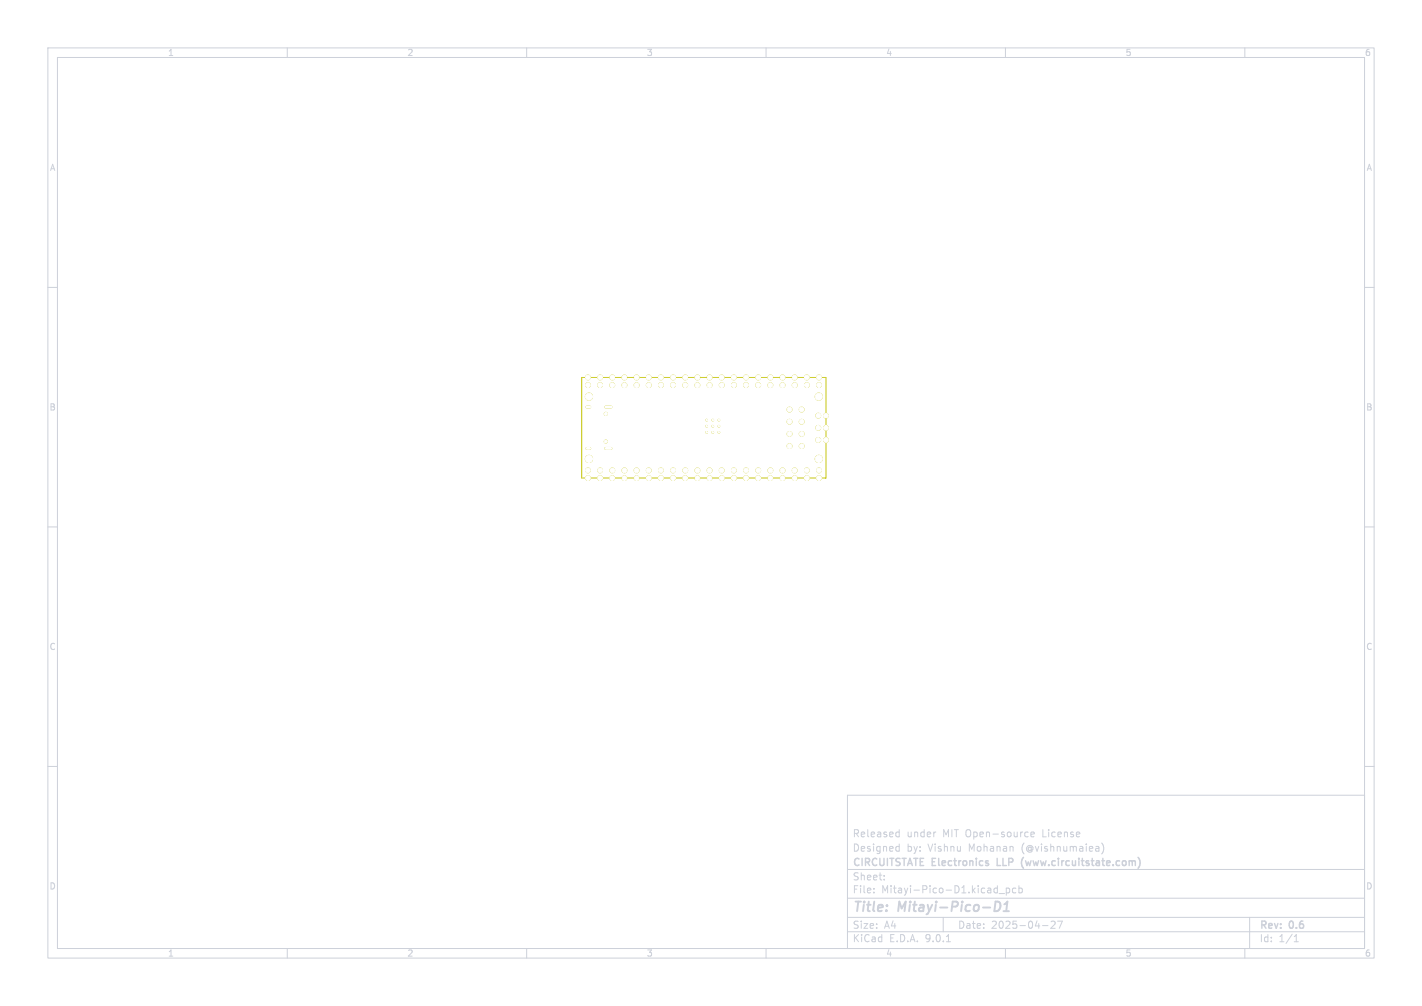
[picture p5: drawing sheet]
<svg xmlns="http://www.w3.org/2000/svg" width="297mm" height="210mm" viewBox="0 0 297 210" stroke-linecap="round" stroke-linejoin="round" font-family="sans-serif">
<g fill="none" stroke="#cdd1da" stroke-width=".21">
<path d="M10 10h277v190h-277zM12 12h273v186h-273zM60 10v2M110 10v2M160 10v2M210 10v2M260 10v2M10 60h2M285 60h2M10 110h2M285 110h2M10 160h2"/>
<path d="M177 166h108v32h-108zM187.4 176.7l.4 .1M187.4 173.7l.4 .1M187.8 173.2v1.5M187.8 176.2v1.5M187.8 177.6l-.4 .1M187.8 174.6l-.4 .1M195.3 173.7h.2M214.3 173.7l.4 .1M214.7 174.6l-.4 .1M215.3 174.2l.7-.1v-.3l-.5-.1-.2 .2 .1 .7h.6M229.3 176.7l.2 .2v.8"/>
<path d="M229.5 177.6l-.1 .1M229.5 177.1h-.1M230.1 176a1.72 1.72 0 0 1 0 2.3M285 160h2M60 198v2M110 198v2M160 198v2M177 194.5h108M177 191.5h108M177 187.5h108M177 181.5h108M182.5 186.3v.1"/>
<path d="M182.5 185.5v.1M184.7 183.6v.1M184.7 182.8v.1M197 191.5v3M197.7 196.6h.8M208.2 185.4l.1 .1M208.3 184.9v1.5M208.3 186.3l-.1 .1M208.7 186.5h1.1M210 198v2M210.2 185.4v1.5M210.2 185.5l.4-.1 .3 .3-.2 .6h-.5"/>
<path d="M212.2 185.5l-.5-.1-.2 .3 .1 .6h.6M212.8 185.5l.4-.1 .3 .3-.1 .6h-.6M212.8 184.9v1.5M217.7 193.2h1.2M219.5 192.4l.6-.1 .3 .4-.9 1.1h.9M220.9 192.3h1l-.7 1.5M260 198v2M261 191.5v6.5M270.3 196.6h.9M270.3 195.5l.4-.4v1.5"/>
</g>
<path d="M207.9 188.2a.96 .96 0 0 1 1.1 .6 .96 .96 0 0 1-.3 1.1l-.5 .3h-.5zM209.6 190.2h1.1M209.8 188.8l.6-.6-.2 2" fill="none" stroke="#cdd1da" stroke-width=".4"/>
<path d="M208.3 179.2v1.5h.7M213.7 179l-.2 .4M238.1 179.6v1M213.5 180.8l.3 .5" fill="none" stroke="#cdd1da" stroke-width=".3"/>
<path d="M121.5 78.8h51v21h-51z" fill="none" stroke="#c2c200" stroke-width=".21"/>
<g fill="#c2c200" stroke="#c2c200" stroke-width=".21">
<circle cx="171" cy="82.8" r=".75"/>
<circle cx="147.6" cy="90.3" r=".17"/>
<circle cx="148.9" cy="90.3" r=".18"/>
<circle cx="150.1" cy="90.3" r=".17"/>
<circle cx="147.6" cy="89" r=".17"/>
<circle cx="148.9" cy="89" r=".18"/>
<circle cx="150.1" cy="89" r=".17"/>
<circle cx="147.6" cy="87.7" r=".17"/>
<circle cx="148.9" cy="87.7" r=".18"/>
<circle cx="150.1" cy="87.7" r=".17"/>
<circle cx="172.5" cy="91.9" r=".5"/>
<circle cx="170.9" cy="91.9" r=".5"/>
<circle cx="172.5" cy="89.3" r=".5"/>
<circle cx="170.9" cy="89.3" r=".5"/>
<circle cx="172.5" cy="86.8" r=".5"/>
<circle cx="170.9" cy="86.8" r=".5"/>
<circle cx="171" cy="95.8" r=".75"/>
<circle cx="126.5" cy="86.4" r=".33"/>
<circle cx="126.5" cy="92.2" r=".33"/>
<circle cx="123" cy="82.8" r=".75"/>
<circle cx="123" cy="95.8" r=".75"/>
<circle cx="122.8" cy="99.8" r=".5"/>
<circle cx="122.8" cy="98.2" r=".5"/>
<circle cx="125.3" cy="99.8" r=".5"/>
<circle cx="125.3" cy="98.2" r=".5"/>
<circle cx="127.9" cy="99.8" r=".5"/>
<circle cx="127.9" cy="98.2" r=".5"/>
<circle cx="130.4" cy="99.8" r=".5"/>
<circle cx="130.4" cy="98.2" r=".5"/>
<circle cx="133" cy="99.8" r=".5"/>
<circle cx="133" cy="98.2" r=".5"/>
<circle cx="135.5" cy="99.8" r=".5"/>
<circle cx="135.5" cy="98.2" r=".5"/>
<circle cx="138" cy="99.8" r=".5"/>
<circle cx="138" cy="98.2" r=".5"/>
<circle cx="140.6" cy="99.8" r=".5"/>
<circle cx="140.6" cy="98.2" r=".5"/>
<circle cx="143.1" cy="99.8" r=".5"/>
<circle cx="143.1" cy="98.2" r=".5"/>
<circle cx="145.7" cy="99.8" r=".5"/>
<circle cx="145.7" cy="98.2" r=".5"/>
<circle cx="148.2" cy="99.8" r=".5"/>
<circle cx="148.2" cy="98.2" r=".5"/>
<circle cx="150.7" cy="99.8" r=".5"/>
<circle cx="150.7" cy="98.2" r=".5"/>
<circle cx="153.3" cy="99.8" r=".5"/>
<circle cx="153.3" cy="98.2" r=".5"/>
<circle cx="155.8" cy="99.8" r=".5"/>
<circle cx="155.8" cy="98.2" r=".5"/>
<circle cx="158.4" cy="99.8" r=".5"/>
<circle cx="158.4" cy="98.2" r=".5"/>
<circle cx="160.9" cy="99.8" r=".5"/>
<circle cx="160.9" cy="98.2" r=".5"/>
<circle cx="163.4" cy="99.8" r=".5"/>
<circle cx="163.4" cy="98.2" r=".5"/>
<circle cx="166" cy="99.8" r=".5"/>
<circle cx="166" cy="98.2" r=".5"/>
<circle cx="168.5" cy="99.8" r=".5"/>
<circle cx="168.5" cy="98.2" r=".5"/>
<circle cx="171.1" cy="99.8" r=".5"/>
<circle cx="171.1" cy="98.2" r=".5"/>
<circle cx="164.9" cy="93.1" r=".5"/>
<circle cx="167.4" cy="93.1" r=".5"/>
<circle cx="164.9" cy="90.6" r=".5"/>
<circle cx="167.4" cy="90.6" r=".5"/>
<circle cx="164.9" cy="88" r=".5"/>
<circle cx="167.4" cy="88" r=".5"/>
<circle cx="164.9" cy="85.5" r=".5"/>
<circle cx="167.4" cy="85.5" r=".5"/>
<circle cx="122.8" cy="78.8" r=".5"/>
<circle cx="122.8" cy="80.4" r=".5"/>
<circle cx="125.3" cy="78.8" r=".5"/>
<circle cx="125.3" cy="80.4" r=".5"/>
<circle cx="127.9" cy="78.8" r=".5"/>
<circle cx="127.9" cy="80.4" r=".5"/>
<circle cx="130.4" cy="78.8" r=".5"/>
<circle cx="130.4" cy="80.4" r=".5"/>
<circle cx="133" cy="78.8" r=".5"/>
<circle cx="133" cy="80.4" r=".5"/>
<circle cx="135.5" cy="78.8" r=".5"/>
<circle cx="135.5" cy="80.4" r=".5"/>
<circle cx="138" cy="78.8" r=".5"/>
<circle cx="138" cy="80.4" r=".5"/>
<circle cx="140.6" cy="78.8" r=".5"/>
<circle cx="140.6" cy="80.4" r=".5"/>
<circle cx="143.1" cy="78.8" r=".5"/>
<circle cx="143.1" cy="80.4" r=".5"/>
<circle cx="145.7" cy="78.8" r=".5"/>
<circle cx="145.7" cy="80.4" r=".5"/>
<circle cx="148.2" cy="78.8" r=".5"/>
<circle cx="148.2" cy="80.4" r=".5"/>
<circle cx="150.7" cy="78.8" r=".5"/>
<circle cx="150.7" cy="80.4" r=".5"/>
<circle cx="153.3" cy="78.8" r=".5"/>
<circle cx="153.3" cy="80.4" r=".5"/>
<circle cx="155.8" cy="78.8" r=".5"/>
<circle cx="155.8" cy="80.4" r=".5"/>
<circle cx="158.4" cy="78.8" r=".5"/>
<circle cx="158.4" cy="80.4" r=".5"/>
<circle cx="160.9" cy="78.8" r=".5"/>
<circle cx="160.9" cy="80.4" r=".5"/>
<circle cx="163.4" cy="78.8" r=".5"/>
<circle cx="163.4" cy="80.4" r=".5"/>
<circle cx="166" cy="78.8" r=".5"/>
<circle cx="166" cy="80.4" r=".5"/>
<circle cx="168.5" cy="78.8" r=".5"/>
<circle cx="168.5" cy="80.4" r=".5"/>
<circle cx="171.1" cy="78.8" r=".5"/>
<circle cx="171.1" cy="80.4" r=".5"/>
</g>
<path d="M122.6 85h.6M122.6 93.6h.6M126.5 85h1.1M126.5 93.6h1.1" fill="none" stroke="#c2c200" stroke-width=".6"/>
<g fill="#fff" stroke="#fff" stroke-width=".21">
<circle cx="171" cy="82.8" r=".75"/>
<circle cx="147.6" cy="90.3" r=".17"/>
<circle cx="148.9" cy="90.3" r=".18"/>
<circle cx="150.1" cy="90.3" r=".17"/>
<circle cx="147.6" cy="89" r=".17"/>
<circle cx="148.9" cy="89" r=".18"/>
<circle cx="150.1" cy="89" r=".17"/>
<circle cx="147.6" cy="87.7" r=".17"/>
<circle cx="148.9" cy="87.7" r=".18"/>
<circle cx="150.1" cy="87.7" r=".17"/>
<circle cx="172.5" cy="91.9" r=".5"/>
<circle cx="170.9" cy="91.9" r=".5"/>
<circle cx="172.5" cy="89.3" r=".5"/>
<circle cx="170.9" cy="89.3" r=".5"/>
<circle cx="172.5" cy="86.8" r=".5"/>
<circle cx="170.9" cy="86.8" r=".5"/>
<circle cx="171" cy="95.8" r=".75"/>
<circle cx="126.5" cy="86.4" r=".33"/>
<circle cx="126.5" cy="92.2" r=".33"/>
<circle cx="123" cy="82.8" r=".75"/>
<circle cx="123" cy="95.8" r=".75"/>
<circle cx="122.8" cy="99.8" r=".5"/>
<circle cx="122.8" cy="98.2" r=".5"/>
<circle cx="125.3" cy="99.8" r=".5"/>
<circle cx="125.3" cy="98.2" r=".5"/>
<circle cx="127.9" cy="99.8" r=".5"/>
<circle cx="127.9" cy="98.2" r=".5"/>
<circle cx="130.4" cy="99.8" r=".5"/>
<circle cx="130.4" cy="98.2" r=".5"/>
<circle cx="133" cy="99.8" r=".5"/>
<circle cx="133" cy="98.2" r=".5"/>
<circle cx="135.5" cy="99.8" r=".5"/>
<circle cx="135.5" cy="98.2" r=".5"/>
<circle cx="138" cy="99.8" r=".5"/>
<circle cx="138" cy="98.2" r=".5"/>
<circle cx="140.6" cy="99.8" r=".5"/>
<circle cx="140.6" cy="98.2" r=".5"/>
<circle cx="143.1" cy="99.8" r=".5"/>
<circle cx="143.1" cy="98.2" r=".5"/>
<circle cx="145.7" cy="99.8" r=".5"/>
<circle cx="145.7" cy="98.2" r=".5"/>
<circle cx="148.2" cy="99.8" r=".5"/>
<circle cx="148.2" cy="98.2" r=".5"/>
<circle cx="150.7" cy="99.8" r=".5"/>
<circle cx="150.7" cy="98.2" r=".5"/>
<circle cx="153.3" cy="99.8" r=".5"/>
<circle cx="153.3" cy="98.2" r=".5"/>
<circle cx="155.8" cy="99.8" r=".5"/>
<circle cx="155.8" cy="98.2" r=".5"/>
<circle cx="158.4" cy="99.8" r=".5"/>
<circle cx="158.4" cy="98.2" r=".5"/>
<circle cx="160.9" cy="99.8" r=".5"/>
<circle cx="160.9" cy="98.2" r=".5"/>
<circle cx="163.4" cy="99.8" r=".5"/>
<circle cx="163.4" cy="98.2" r=".5"/>
<circle cx="166" cy="99.8" r=".5"/>
<circle cx="166" cy="98.2" r=".5"/>
<circle cx="168.5" cy="99.8" r=".5"/>
<circle cx="168.5" cy="98.2" r=".5"/>
<circle cx="171.1" cy="99.8" r=".5"/>
<circle cx="171.1" cy="98.2" r=".5"/>
<circle cx="164.9" cy="93.1" r=".5"/>
<circle cx="167.4" cy="93.1" r=".5"/>
<circle cx="164.9" cy="90.6" r=".5"/>
<circle cx="167.4" cy="90.6" r=".5"/>
<circle cx="164.9" cy="88" r=".5"/>
<circle cx="167.4" cy="88" r=".5"/>
<circle cx="164.9" cy="85.5" r=".5"/>
<circle cx="167.4" cy="85.5" r=".5"/>
<circle cx="122.8" cy="78.8" r=".5"/>
<circle cx="122.8" cy="80.4" r=".5"/>
<circle cx="125.3" cy="78.8" r=".5"/>
<circle cx="125.3" cy="80.4" r=".5"/>
<circle cx="127.9" cy="78.8" r=".5"/>
<circle cx="127.9" cy="80.4" r=".5"/>
<circle cx="130.4" cy="78.8" r=".5"/>
<circle cx="130.4" cy="80.4" r=".5"/>
<circle cx="133" cy="78.8" r=".5"/>
<circle cx="133" cy="80.4" r=".5"/>
<circle cx="135.5" cy="78.8" r=".5"/>
<circle cx="135.5" cy="80.4" r=".5"/>
<circle cx="138" cy="78.8" r=".5"/>
<circle cx="138" cy="80.4" r=".5"/>
<circle cx="140.6" cy="78.8" r=".5"/>
<circle cx="140.6" cy="80.4" r=".5"/>
<circle cx="143.1" cy="78.8" r=".5"/>
<circle cx="143.1" cy="80.4" r=".5"/>
<circle cx="145.7" cy="78.8" r=".5"/>
<circle cx="145.7" cy="80.4" r=".5"/>
<circle cx="148.2" cy="78.8" r=".5"/>
<circle cx="148.2" cy="80.4" r=".5"/>
<circle cx="150.7" cy="78.8" r=".5"/>
<circle cx="150.7" cy="80.4" r=".5"/>
<circle cx="153.3" cy="78.8" r=".5"/>
<circle cx="153.3" cy="80.4" r=".5"/>
<circle cx="155.8" cy="78.8" r=".5"/>
<circle cx="155.8" cy="80.4" r=".5"/>
<circle cx="158.4" cy="78.8" r=".5"/>
<circle cx="158.4" cy="80.4" r=".5"/>
<circle cx="160.9" cy="78.8" r=".5"/>
<circle cx="160.9" cy="80.4" r=".5"/>
<circle cx="163.4" cy="78.8" r=".5"/>
<circle cx="163.4" cy="80.4" r=".5"/>
<circle cx="166" cy="78.8" r=".5"/>
<circle cx="166" cy="80.4" r=".5"/>
<circle cx="168.5" cy="78.8" r=".5"/>
<circle cx="168.5" cy="80.4" r=".5"/>
<circle cx="171.1" cy="78.8" r=".5"/>
<circle cx="171.1" cy="80.4" r=".5"/>
</g>
<path d="M122.6 85h.6M122.6 93.6h.6M126.5 85h1.1M126.5 93.6h1.1" fill="none" stroke="#fff" stroke-width=".6"/>
<g font-size="2.8" fill="#cdd1da">
<text x="178" y="190.9">Title:</text>
<text x="187.7" y="190.9">Mitayi-Pico-D1</text>
</g>
<g font-size="2.1" fill="#cdd1da">
<text x="178" y="178">Designed</text>
<text x="178" y="175">Released</text>
<text x="189.4" y="178">by:</text>
<text x="189.4" y="175">under</text>
<text x="193.9" y="178">Vishnu</text>
<text x="196.9" y="175">MIT Open-source</text>
<text x="202.5" y="178">Mohanan</text>
<text x="213.6" y="178">(@vishnumaiea)</text>
<text x="218" y="175">License</text>
<text x="178" y="184">Sheet:</text>
<text x="178" y="181.2">CIRCUITSTATE Electronics</text>
<text x="208.9" y="181.2">LLP</text>
<text x="214.6" y="181.2">(www.circuitstate.com)</text>
<text x="178" y="186.7">File:</text>
<text x="184.1" y="186.7">Mitayi-Pico-D1.kicad_pcb</text>
<text x="178" y="196.9">KiCad</text>
<text x="178" y="194.1">Size:</text>
<text x="184.7" y="194.1">A4</text>
<text x="185.7" y="196.9">E.D.A.</text>
<text x="193.3" y="196.9">9.0.1</text>
<text x="200" y="194.1">Date:</text>
<text x="207" y="194.1">2025-04-27</text>
<text x="263" y="194.3">Rev:</text>
<text x="263" y="196.9">Id:</text>
<text x="267.1" y="196.9">1/1</text>
<text x="269.4" y="194.3">0.6</text>
</g>
<g font-size="1.8" fill="#cdd1da">
<text x="35" y="11.9">1</text>
<text x="85" y="11.9">2</text>
<text x="135" y="11.9">3</text>
<text x="185" y="11.9">4</text>
<text x="235" y="11.9">5</text>
<text x="285" y="11.9">6</text>
<text x="10.3" y="35.9">A</text>
<text x="285.4" y="35.9">A</text>
<text x="10.3" y="85.9">B</text>
<text x="285.3" y="85.9">B</text>
<text x="10.3" y="135.9">C</text>
<text x="285.3" y="135.9">C</text>
<text x="10.3" y="185.9">D</text>
<text x="285.3" y="185.9">D</text>
<text x="35" y="199.9">1</text>
<text x="85" y="199.9">2</text>
<text x="135" y="199.9">3</text>
<text x="185" y="199.9">4</text>
<text x="235" y="199.9">5</text>
<text x="285" y="199.9">6</text>
</g>
</svg>
